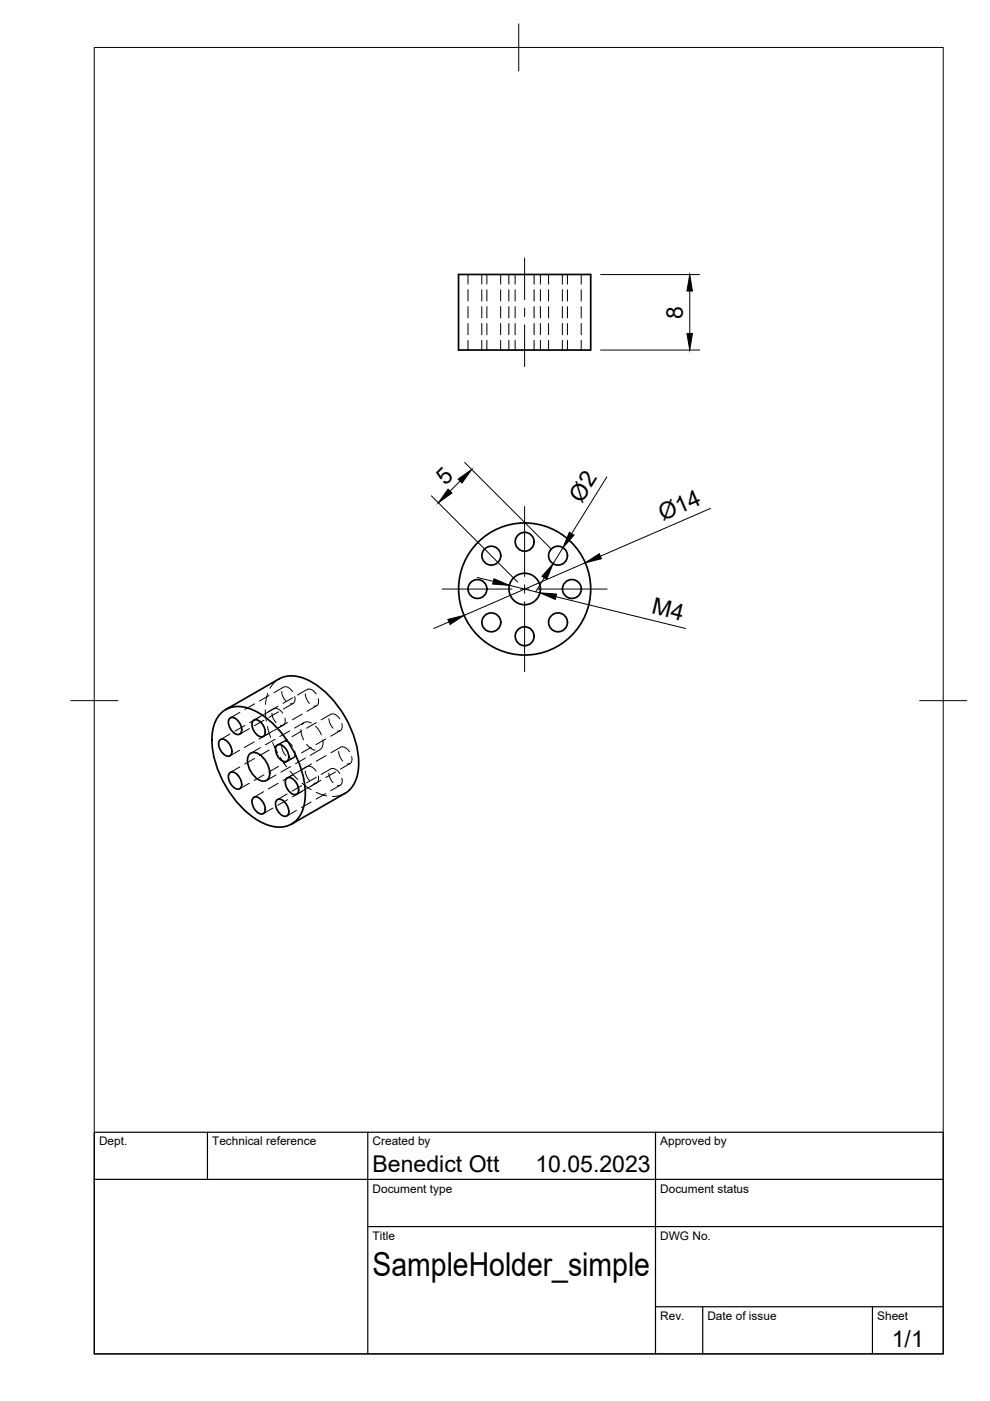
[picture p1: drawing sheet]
<svg xmlns="http://www.w3.org/2000/svg" width="210mm" height="297mm" viewBox="0 0 210 297" stroke-linecap="round" stroke-linejoin="round" font-family="sans-serif">
<!-- layer: Visible -->
<g fill="none" stroke="#000" stroke-width=".36">
<path d="M97.2 58.2h28v16h-28zM46.6 156.9a1.62 1.62 0 0 1 2.2 1 1.63 1.63 0 0 1-.2 2.4 2.49 2.49 0 0 1-2-3.4zM46.7 151.4a5.7 5.7 0 0 1 6.9-.9 20.7 20.7 0 0 1 10.1 12.2 14.3 14.3 0 0 1 .4 9.3 5.2 5.2 0 0 1-6.8 3.1 17.5 17.5 0 0 1-9.5-8.5 18.2 18.2 0 0 1-2.6-12.4l.4-1.1zM47.8 150.5l11.4-6.6a6.8 6.8 0 0 1 7 .7 21.9 21.9 0 0 1 9.9 17.2 7.2 7.2 0 0 1-3 6.4M48.7 152.3a1.62 1.62 0 0 1 2.1 1 1.63 1.63 0 0 1-.1 2.4 2.49 2.49 0 0 1-2-3.4zM53 159.8a2.18 2.18 0 0 1 2.9 .9 4.4 4.4 0 0 1 1.1 4.3 1.65 1.65 0 0 1-2.7-.1 4.5 4.5 0 0 1-1.6-4.7zM53.7 152.8a1.62 1.62 0 0 1 2.1 1 1.63 1.63 0 0 1-.1 2.4 2.49 2.49 0 0 1-2-3.4zM58.7 158.1a1.62 1.62 0 0 1 2.1 1 1.63 1.63 0 0 1-.1 2.4 2.49 2.49 0 0 1-2-3.4zM48.7 163.9a1.62 1.62 0 0 1 2.1 1 1.63 1.63 0 0 1-.1 2.4 2.49 2.49 0 0 1-2-3.4zM53.7 169.1a1.62 1.62 0 0 1 2.1 1.1 1.63 1.63 0 0 1-.1 2.4 2.49 2.49 0 0 1-2-3.5zM58.7 169.6a1.62 1.62 0 0 1 2.1 1.1 1.63 1.63 0 0 1-.1 2.4 2.49 2.49 0 0 1-2-3.5zM60.8 165a1.62 1.62 0 0 1 2.1 1.1 1.63 1.63 0 0 1-.2 2.4 2.49 2.49 0 0 1-1.9-3.5z"/>
<path d="M73.1 168.2l-11.3 6.5"/>
<circle cx="104.2" cy="117.8" r="2"/>
<circle cx="111.2" cy="114.9" r="2"/>
<circle cx="118.3" cy="117.8" r="2"/>
<circle cx="101.2" cy="124.9" r="2"/>
<circle cx="104.2" cy="131.9" r="2"/>
<circle cx="111.2" cy="124.9" r="3.3"/>
<circle cx="111.2" cy="134.9" r="2"/>
<circle cx="111.2" cy="124.9" r="14"/>
<circle cx="118.3" cy="131.9" r="2"/>
<circle cx="121.3" cy="124.9" r="2"/>
</g>
<!-- layer: Hidden -->
<g fill="none" stroke="#000" stroke-width=".21">
<path d="M99.2 58.2v2M102.2 58.2v2M103.2 58.2v2M106.2 58.2v2M107.9 58.2v2M109.2 58.2v2M113.2 58.2v2M114.6 58.2v2M116.3 58.2v2M119.2 58.2v2M120.3 58.2v2M123.2 58.2v2"/>
<path d="M99.2 61.4v2.4M99.2 65v2.4M99.2 68.6v2.4M99.2 72.2v2M102.2 61.4v2.4M102.2 65v2.4M102.2 68.6v2.4M102.2 72.2v2M103.2 61.4v2.4M103.2 65v2.4M103.2 68.6v2.4M103.2 72.2v2"/>
<path d="M106.2 61.4v2.4M106.2 65v2.4M106.2 68.6v2.4M106.2 72.2v2M107.9 61.4v2.4M107.9 65v2.4M107.9 68.6v2.4M107.9 72.2v2M109.2 61.4v2.4M109.2 65v2.4M109.2 68.6v2.4M109.2 72.2v2"/>
<path d="M113.2 61.4v2.4M113.2 65v2.4M113.2 68.6v2.4M113.2 72.2v2M114.6 61.4v2.4M114.6 65v2.4M114.6 68.6v2.4M114.6 72.2v2M116.3 61.4v2.4M116.3 65v2.4M116.3 68.6v2.4M116.3 72.2v2"/>
<path d="M119.2 61.4v2.4M119.2 65v2.4M119.2 68.6v2.4M119.2 72.2v2M120.3 61.4v2.4M120.3 65v2.4M120.3 68.6v2.4M120.3 72.2v2M123.2 61.4v2.4M123.2 65v2.4M123.2 68.6v2.4M123.2 72.2v2"/>
<path d="M48.8 155.6l-2 1.2M50.8 159.1l-2.1 1.2M50.9 151l-2.1 1.2M51.9 153.8l-2.1 1.2M52.9 154.5l-2.1 1.2M53.9 157.3l-2.1 1.2M54 149.2l-2.1 1.2M55 152l-2.1 1.2M55.2 158.5l-2.1 1.2M55.9 151.5l-2.1 1.2M56 152.7l-2.1 1.2M56.2 150.5l.3 2.4"/>
<path d="M56.7 154.1l.7 2.2M56.8 147l-.5 2.3M57 155.5l-2.1 1.2M57.1 147.5l-2.1 1.1M57.1 159l-2.1 1.2M57.7 151.2l.2 1 .6 1M57.8 157.4l1 2.2M57.9 155l-2.1 1.2M58.1 150.3l-2.1 1.2M58.1 150.2a1.68 1.68 0 0 1 1.8 1M58.3 156.7l-2.1 1.2M59 149.7l-2.1 1.2"/>
<path d="M59.1 150.9l-2.1 1.2M59.2 143.9l-1 .8-.9 1.2M59.7 146.6l.2 1 .7 1M59.7 158.2l.2 1 .7 1M60.1 145.7l-2 1.2M60.1 157.3l-2 1.1M60.2 145.7a1.68 1.68 0 0 1 1.8 .9M60.2 157.2a1.7 1.7 0 0 1 1.8 1M60.4 152.3a.99 .99 0 0 1 0 1 .99 .99 0 0 1-.9 .5M60.9 156.8l-2.1 1.2M61 153.2l-3 1.7M61.4 155l-2.1 1.2"/>
<path d="M62.1 147.9l-2.1 1.2M62.1 149.1l-2 1.2M62.5 147.7a.99 .99 0 0 1 0 1 .99 .99 0 0 1-1 .5M62.5 159.2a.98 .98 0 0 1 0 1.1 .98 .98 0 0 1-1 .5M63.8 154.7l.1 .9 .5 1.3M64 155l-2.1 1.2M64.1 151.4l-2.1 1.2M64.5 153.2l-2.1 1.2M64.7 147.1l.3 1 .6 1M65 157.8l.8 .8 1 .5M65.2 146.2l-2.1 1.1M65.2 146.1a1.69 1.69 0 0 1 1.8 1"/>
<path d="M66 158.5l-2.1 1.1M66 153.3a1.34 1.34 0 0 0-2 .4M66.9 154l.6 .7 .6 1.1M67.1 153.2l-2.1 1.2M67.1 149.6l-2 1.2M67.5 148.2a.99 .99 0 0 1 0 1 .99 .99 0 0 1-1 .5M67.8 159l-2 1.2M68.5 156.9l-.1 1.3-.5 .7M69.1 156.7l-2.1 1.2M69.7 152.4l.3 1 .6 1M70.1 151.4l-2 1.2M70.2 151.4a1.63 1.63 0 0 1 1.8 1"/>
<path d="M71.8 159.3l.2 1 .7 1.1M72.1 154.9l-2 1.2M72.2 158.4l-2 1.2M72.3 158.4a1.69 1.69 0 0 1 1.8 1M72.5 153.4a.98 .98 0 0 1 0 1.1 .98 .98 0 0 1-1 .5M50.9 162.6l-2.1 1.2M52.9 166.1l-2.1 1.1M54 160.8l-2.1 1.2M55.9 167.9l-2.1 1.1M56 164.3l-2.1 1.2M57.9 171.3l-2.1 1.2M58.5 164.3l-2 1.2"/>
<path d="M59 166.1l-2.1 1.2M59.1 162.5l-2.1 1.2M59.4 160.6l1.4 2M60.9 168.3l-2.1 1.2M61 169.6l-2.1 1.1M61.5 163.5l1.6 1.8M61.6 162.5l-2 1.2M62.1 164.3l-2.1 1.2M62.1 160.7l-2 1.2M62.9 160.3l-2.1 1.1M62.9 171.8l-2.1 1.2M62.9 163.8l-2 1.1"/>
<path d="M64 166.6l-2.1 1.2M64 166.1l2 1.3M64.1 167.8l-2.1 1.2M64.7 163.4l.3 1.1 .6 1M64.7 160.7l-2 1.2M64.9 167.2l-2 1.2M65.2 162.5l-2.1 1.2M65.2 162.5a1.69 1.69 0 0 1 1.8 1M66 170l-2.1 1.2M66 162l-2 1.2M67 168l2.3 .7M67.1 164.8l-2.1 1.2"/>
<path d="M67.1 166l-2 1.2M67.5 164.5a.99 .99 0 0 1 0 1.1 .99 .99 0 0 1-1 .5M68.1 165.4l-2.1 1.2M69.1 168.3l-2.1 1.1M69.2 160.2l-2.1 1.2M69.7 163.9l.3 1 .6 1M70.1 163l-2 1.2M70.2 163a1.69 1.69 0 0 1 1.8 1M71.1 163.7l-2 1.2M72.1 166.5l-2 1.1M72.5 165a.98 .98 0 0 1 0 1.1 .98 .98 0 0 1-1 .4M73.1 168.2l-1.1 .5-1.5 .2"/>
<path d="M74.2 161.9l-2 1.2M74.5 160.4a.98 .98 0 0 1 .1 1.1 .98 .98 0 0 1-1 .5"/>
</g>
<!-- layer: BORDER -->
<path d="M20 10.1h180v276.9h-180zM110 5.1v10M15 148.6h10M195 148.6h10" fill="none" stroke="#000" stroke-width=".21"/>
<!-- layer: TITLEBLOCK -->
<path d="M20 240.1h180v46.9h-180zM20 250h180M44 240.1v9.9M78 240.1v46.9M139 240.1v46.9M78 260.1h122M139 277.1h61M149 277.1v9.9M185 277.1v9.9" fill="none" stroke="#000" stroke-width=".25"/>
<!-- layer: Smart Centers -->
<path d="M111.2 54.7v8.8M111.2 65.3v1.8M111.2 68.9v8.8M111.2 107.4v14.8M93.7 124.9h14.9M110.3 124.9h1.8M111.2 124v1.8M111.2 127.6v14.8M113.9 124.9h14.8" fill="none" stroke="#000" stroke-width=".21"/>
<!-- layer: FD_Dimensions -->
<g fill="none" stroke="#000" stroke-width=".21">
<path d="M127.3 58.2h21M127.3 74.2h21M146.2 61.7v9M98.5 98.1l18.3 18.2M91.5 105.1l18.2 18.3M97.5 102l-2.1 2.1M119.4 116.1l-2.1 3.4M124.1 119.3l-25.7 11.2M128.7 101.1l-7.5 12M150.7 107.8l-23.4 10.1M95.2 131.9l-3.2 1.4M101.2 122.4l3.4 .9"/>
<path d="M108 124.1l6.5 1.6M115.4 122.5l-1.8 3M117.9 126.5l27.5 6.8"/>
</g>
<path d="M146.2 58.2l.6 3.5h-1.2zM145.6 70.7h1.2l-.6 3.5zM95 103.7l.8 .8-2.9 2.1zM97.1 101.6l2.9-2.1-2 2.9zM120.7 112.8l1 .7-2.3 2.6zM124.1 119.3l3-1.9 .4 1.1zM95 131.3l3.4-.8-3 1.9zM104.7 122.7l3.3 1.4-3.5-.3zM117.3 119.5l-1.4 3.3-1-.6zM114.5 125.7l3.5 .2-.3 1.2z" fill="#000" stroke="#000" stroke-width=".21"/>
<text font-size="7" x="79" y="270.6">SampleHolder_simple</text>
<g font-size="4.9">
<text x="144.8" y="67.5" transform="rotate(-90 144.8 67.5)">8</text>
<text x="94.5" y="103" transform="rotate(-45 94.5 103)">5</text>
<text x="123.3" y="106.8" transform="rotate(-58 123.3 106.8)">Ø2</text>
<text x="140.5" y="110.5" transform="rotate(-23 140.5 110.5)">Ø14</text>
<text x="138" y="130" transform="rotate(14 138 130)">M4</text>
<text x="79" y="248.5">Benedict Ott</text>
<text x="113.5" y="248.5">10.05.2023</text>
<text x="189.1" y="285.7">1/1</text>
</g>
<g font-size="2.5">
<text x="21" y="242.9">Dept.</text>
<text x="45" y="242.9">Technical reference</text>
<text x="79" y="242.9">Created by</text>
<text x="140" y="242.9">Approved by</text>
<text x="79" y="252.8">Document type</text>
<text x="140" y="252.8">Document status</text>
<text x="79" y="262.9">Title</text>
<text x="140" y="262.9">DWG No.</text>
<text x="140" y="279.9">Rev.</text>
<text x="150" y="279.9">Date of issue</text>
<text x="186" y="279.9">Sheet</text>
</g>
</svg>
